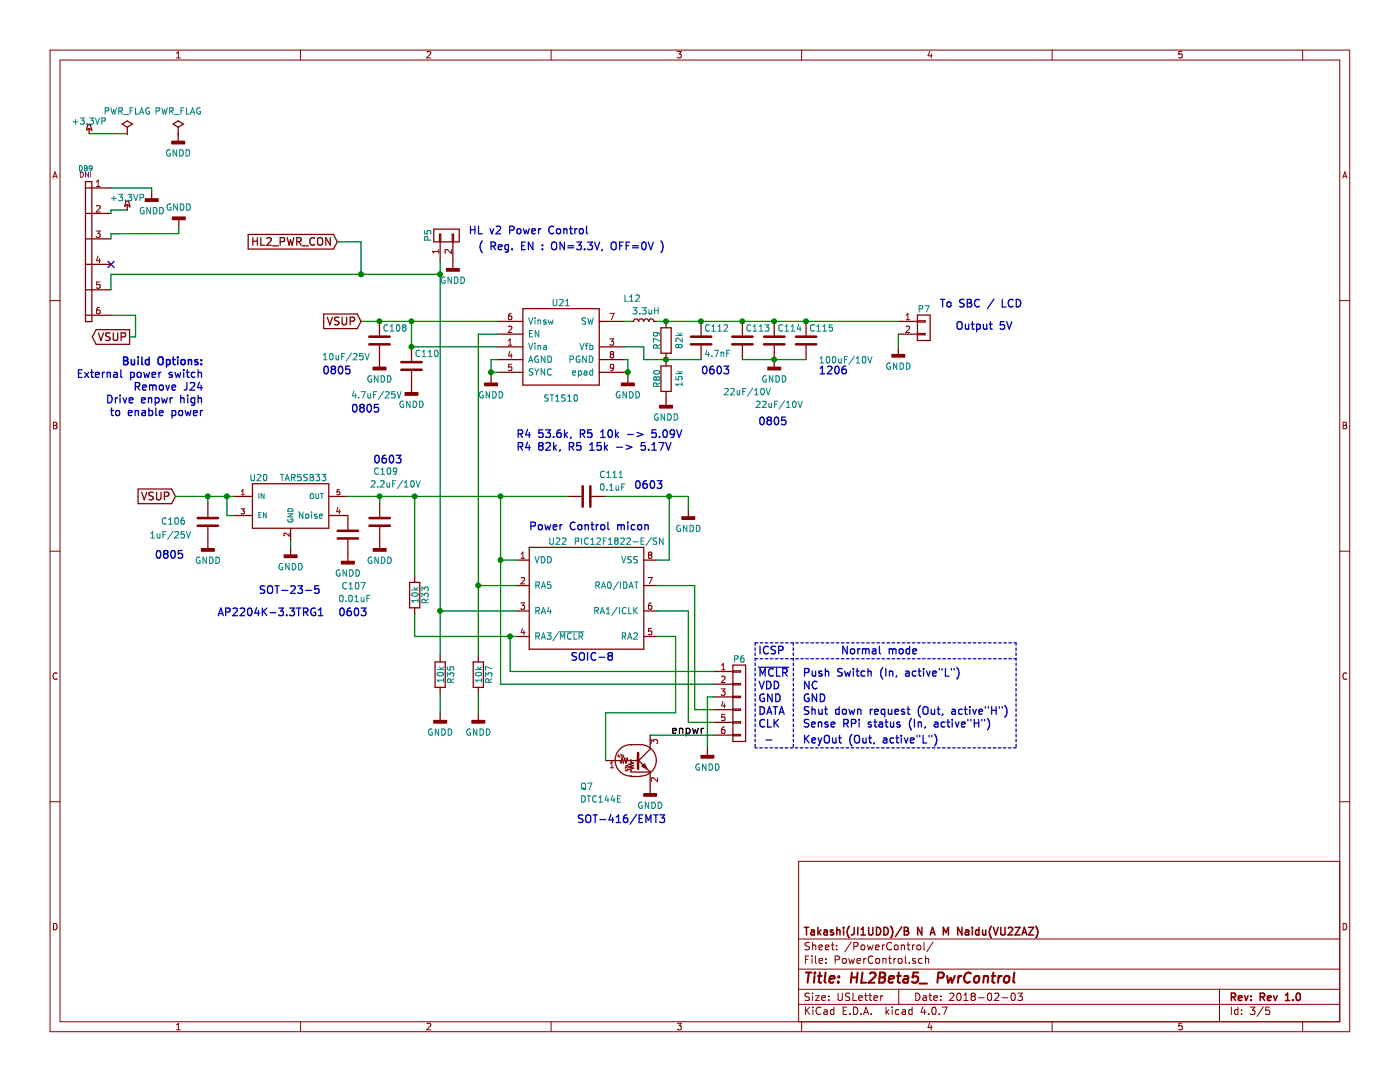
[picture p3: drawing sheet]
EESchema Schematic File Version 2
LIBS:hermeslite-rescue
LIBS:74xgxx
LIBS:74xx
LIBS:ac-dc
LIBS:actel
LIBS:adc-dac
LIBS:Altera
LIBS:analog_devices
LIBS:analog_switches
LIBS:atmel
LIBS:audio
LIBS:brooktre
LIBS:cmos_ieee
LIBS:cmos4000
LIBS:conn
LIBS:contrib
LIBS:cypress
LIBS:dc-dc
LIBS:device
LIBS:digital-audio
LIBS:diode
LIBS:display
LIBS:dsp
LIBS:elec-unifil
LIBS:ESD_Protection
LIBS:ftdi
LIBS:gennum
LIBS:hc11
LIBS:intel
LIBS:interface
LIBS:ir
LIBS:Lattice
LIBS:linear
LIBS:maxim
LIBS:memory
LIBS:microchip
LIBS:microchip_dspic33dsc
LIBS:microchip_pic10mcu
LIBS:microchip_pic12mcu
LIBS:microchip_pic16mcu
LIBS:microchip_pic18mcu
LIBS:microchip_pic32mcu
LIBS:microcontrollers
LIBS:motor_drivers
LIBS:motorola
LIBS:msp430
LIBS:nordicsemi
LIBS:nxp_armmcu
LIBS:onsemi
LIBS:opto
LIBS:Oscillators
LIBS:philips
LIBS:power
LIBS:Power_Management
LIBS:powerint
LIBS:pspice
LIBS:references
LIBS:regul
LIBS:relays
LIBS:rfcom
LIBS:sensors
LIBS:silabs
LIBS:siliconi
LIBS:stm8
LIBS:stm32
LIBS:supertex
LIBS:switches
LIBS:texas
LIBS:transf
LIBS:transistors
LIBS:ttl_ieee
LIBS:valves
LIBS:video
LIBS:Xicor
LIBS:xilinx
LIBS:Zilog
LIBS:hermeslite
LIBS:mcp23008-ssop
LIBS:bnc
LIBS:uln2803a
LIBS:relay_ea2
LIBS:pwr_trans_fs
LIBS:Add-Circuit
LIBS:74lvc1g04
LIBS:74lvc04
LIBS:far-rev_tran
LIBS:HL2_Companion-cache
EELAYER 25 0
EELAYER END
$Descr USLetter 11000 8500
encoding utf-8
Sheet 3 5
Title "HL2Beta5_ PwrControl"
Date "2018-02-03"
Rev "Rev 1.0"
Comp "Takashi(JI1UDD)/B N A M Naidu(VU2ZAZ)"
Comment1 ""
Comment2 ""
Comment3 ""
Comment4 ""
$EndDescr
$Comp
L PIC12F1822 U22
U 1 1
P 4609 4700
F 0 "U22" H 4309 5150 50  0000 L CNN
F 1 "PIC12F1822-E/SN" H 4509 5150 50  0000 L CNN
F 2 "HERMESLITE:SOIC-8_3.9x4.9mm_Pitch1.27mm" H 4659 4800 50  0001 C CNN
F 3 "" H 4659 4800 50  0000 C CNN
	1    4609 4700
	1    0    0    -1  
$EndComp
$Comp
L CONN_01X02 P7
U 1 1
P 7259 2575
F 0 "P7" H 7259 2725 50  0000 C CNN
F 1 "CONN_01X02" V 7359 2575 50  0001 C CNN
F 2 "HERMESLITE:PINHEAD1-2" H 7259 2575 50  0001 C CNN
F 3 "" H 7259 2575 50  0000 C CNN
	1    7259 2575
	1    0    0    -1  
$EndComp
Text Notes 7384 2425 0    60   ~ 0
To SBC / LCD
Text Notes 5959 5150 0    60   ~ 0
ICSP
Text Notes 5959 5325 0    60   ~ 0
~MCLR
Text Notes 5959 5425 0    60   ~ 0
VDD
Text Notes 5959 5525 0    60   ~ 0
GND
Text Notes 5959 5625 0    60   ~ 0
DATA
Text Notes 5959 5725 0    60   ~ 0
CLK
$Comp
L R R33
U 1 1
P 3259 4675
F 0 "R33" V 3339 4675 50  0000 C CNN
F 1 "10k" V 3259 4675 50  0000 C CNN
F 2 "HERMESLITE:SMD-0603" V 3189 4675 50  0001 C CNN
F 3 "" H 3259 4675 50  0000 C CNN
	1    3259 4675
	1    0    0    -1  
$EndComp
$Comp
L C C111
U 1 1
P 4609 3900
F 0 "C111" V 4434 4000 50  0000 L CNN
F 1 "0.1uF" V 4534 4000 50  0000 L CNN
F 2 "HERMESLITE:SMD-0603" H 4647 3750 50  0001 C CNN
F 3 "" H 4609 3900 50  0000 C CNN
	1    4609 3900
	0    1    1    0   
$EndComp
Text Notes 6309 5625 0    60   ~ 0
Shut down request (Out, active"H")
Text Notes 6309 5725 0    60   ~ 0
Sense RPi status (In, active"H")
$Comp
L C C106
U 1 1
P 1634 4100
F 0 "C106" H 1266 4108 50  0000 L CNN
F 1 "1uF/25V" H 1176 4000 50  0000 L CNN
F 2 "HERMESLITE:SMD-0805" H 1672 3950 50  0001 C CNN
F 3 "" H 1634 4100 50  0000 C CNN
	1    1634 4100
	1    0    0    -1  
$EndComp
Text Notes 7509 2600 0    60   ~ 0
Output 5V
Text Notes 6609 5150 0    60   ~ 0
Normal mode
Text Notes 6309 5525 0    60   ~ 0
GND
$Comp
L CONN_01X06 P6
U 1 1
P 5809 5525
F 0 "P6" H 5809 5875 50  0000 C CNN
F 1 "CONN_01X06" V 5909 5525 50  0001 C CNN
F 2 "HERMESLITE:Pin_Header_Straight_1x06_Pitch2.54mm" H 5809 5525 50  0001 C CNN
F 3 "" H 5809 5525 50  0000 C CNN
	1    5809 5525
	1    0    0    -1  
$EndComp
Text Notes 5959 5850 0    60   ~ 0
 -
Text Notes 6309 5325 0    60   ~ 0
Push Switch (In, active"L")
$Comp
L CONN_01X02 P5
U 1 1
P 3509 1850
F 0 "P5" H 3509 2000 50  0000 C CNN
F 1 "CONN_01X02" V 3609 1850 50  0001 C CNN
F 2 "HERMESLITE:Pin_Header_Straight_1x02_Pitch2.54mm" H 3509 1850 50  0001 C CNN
F 3 "" H 3509 1850 50  0000 C CNN
	1    3509 1850
	0    -1   -1   0   
$EndComp
Text Notes 3684 1850 0    60   ~ 0
HL v2 Power Control
Text Notes 3759 1975 0    60   ~ 0
( Reg. EN : ON=3.3V, OFF=0V )
Text Notes 4159 4175 0    60   ~ 0
Power Control micon
Text Notes 6309 5425 0    60   ~ 0
NC
$Comp
L R R35
U 1 1
P 3459 5300
F 0 "R35" V 3539 5300 50  0000 C CNN
F 1 "10k" V 3459 5300 50  0000 C CNN
F 2 "HERMESLITE:SMD-0603" V 3389 5300 50  0001 C CNN
F 3 "" H 3459 5300 50  0000 C CNN
	1    3459 5300
	1    0    0    -1  
$EndComp
$Comp
L R R37
U 1 1
P 3759 5300
F 0 "R37" V 3839 5300 50  0000 C CNN
F 1 "10k" V 3759 5300 50  0000 C CNN
F 2 "HERMESLITE:SMD-0603" V 3689 5300 50  0001 C CNN
F 3 "" H 3759 5300 50  0000 C CNN
	1    3759 5300
	1    0    0    -1  
$EndComp
Text Notes 2034 4675 0    60   ~ 0
SOT-23-5
Text Notes 4484 5200 0    60   ~ 0
SOIC-8
Text Notes 1218 4398 0    60   ~ 0
0805
$Comp
L ST1S10-RESCUE-hermeslite U21
U 1 1
P 4459 2875
AR Path="/5A5722B8" Ref="U21"  Part="1" 
AR Path="/5A571359/5A5722B8" Ref="U21"  Part="1" 
F 0 "U21" H 4409 3375 50  0000 C CNN
F 1 "ST1S10" H 4409 2625 50  0000 C CNN
F 2 "HERMESLITE:ST1S10" H 4459 2875 50  0001 C CNN
F 3 "" H 4459 2875 50  0000 C CNN
	1    4459 2875
	1    0    0    -1  
$EndComp
$Comp
L L_Small-RESCUE-hermeslite L12
U 1 1
P 5059 2525
AR Path="/5A5722B9" Ref="L12"  Part="1" 
AR Path="/5A571359/5A5722B9" Ref="L12"  Part="1" 
F 0 "L12" V 5234 2550 50  0000 L CNN
F 1 "3.3uH" V 5134 2400 50  0000 L CNN
F 2 "HERMESLITE:GENERICPSL" H 5059 2525 60  0001 C CNN
F 3 "" H 5059 2525 60  0000 C CNN
	1    5059 2525
	0    -1   -1   0   
$EndComp
$Comp
L R R79
U 1 1
P 5234 2675
F 0 "R79" V 5159 2675 50  0000 C CNN
F 1 "82k" V 5334 2675 50  0000 C CNN
F 2 "HERMESLITE:SMD-0603" V 5164 2675 50  0001 C CNN
F 3 "" H 5234 2675 50  0000 C CNN
	1    5234 2675
	1    0    0    -1  
$EndComp
$Comp
L R R80
U 1 1
P 5234 2975
F 0 "R80" V 5159 2975 50  0000 C CNN
F 1 "15k" V 5334 2975 50  0000 C CNN
F 2 "HERMESLITE:SMD-0603" V 5164 2975 50  0001 C CNN
F 3 "" H 5234 2975 50  0000 C CNN
	1    5234 2975
	1    0    0    -1  
$EndComp
$Comp
L C C112
U 1 1
P 5509 2675
F 0 "C112" H 5534 2775 50  0000 L CNN
F 1 "4.7nF" H 5534 2575 50  0000 L CNN
F 2 "HERMESLITE:SMD-0603" H 5547 2525 50  0001 C CNN
F 3 "" H 5509 2675 50  0000 C CNN
	1    5509 2675
	1    0    0    -1  
$EndComp
$Comp
L C C113
U 1 1
P 5834 2675
F 0 "C113" H 5859 2775 50  0000 L CNN
F 1 "22uF/10V" H 5684 2275 50  0000 L CNN
F 2 "HERMESLITE:SMD-0805" H 5872 2525 50  0001 C CNN
F 3 "" H 5834 2675 50  0000 C CNN
	1    5834 2675
	1    0    0    -1  
$EndComp
$Comp
L C C114
U 1 1
P 6084 2675
F 0 "C114" H 6109 2775 50  0000 L CNN
F 1 "22uF/10V" H 5934 2175 50  0000 L CNN
F 2 "HERMESLITE:SMD-0805" H 6122 2525 50  0001 C CNN
F 3 "" H 6084 2675 50  0000 C CNN
	1    6084 2675
	1    0    0    -1  
$EndComp
$Comp
L C C115
U 1 1
P 6334 2675
F 0 "C115" H 6359 2775 50  0000 L CNN
F 1 "100uF/10V" H 6434 2525 50  0000 L CNN
F 2 "HERMESLITE:SMD-1206" H 6372 2525 50  0001 C CNN
F 3 "" H 6334 2675 50  0000 C CNN
	1    6334 2675
	1    0    0    -1  
$EndComp
$Comp
L C C110
U 1 1
P 3234 2875
F 0 "C110" H 3259 2975 50  0000 L CNN
F 1 "4.7uF/25V" H 2759 2650 50  0000 L CNN
F 2 "HERMESLITE:SMD-0805" H 3272 2725 50  0001 C CNN
F 3 "" H 3234 2875 50  0000 C CNN
	1    3234 2875
	1    0    0    -1  
$EndComp
$Comp
L C C109
U 1 1
P 2984 4100
F 0 "C109" H 2934 4500 50  0000 L CNN
F 1 "2.2uF/10V" H 2909 4400 50  0000 L CNN
F 2 "HERMESLITE:SMD-0603" H 3022 3950 50  0001 C CNN
F 3 "" H 2984 4100 50  0000 C CNN
	1    2984 4100
	1    0    0    -1  
$EndComp
$Comp
L DTC144E Q7
U 1 1
P 5009 5975
F 0 "Q7" H 4559 5775 50  0000 L CNN
F 1 "DTC144E" H 4559 5675 50  0000 L CNN
F 2 "HERMESLITE:SOT416" H 5009 5975 50  0001 L CNN
F 3 "" H 5009 5975 50  0000 L CNN
	1    5009 5975
	1    0    0    -1  
$EndComp
Text Notes 6434 2950 0    60   ~ 0
1206
Text Notes 5959 3350 0    60   ~ 0
0805
Text Notes 5509 2950 0    60   ~ 0
0603
Text Notes 2759 3250 0    60   ~ 0
0805
Text Notes 2934 3650 0    60   ~ 0
0603
Text Notes 4534 6475 0    60   ~ 0
SOT-416/EMT3
Text Notes 4059 3550 0    60   ~ 0
R4 53.6k, R5 10k -> 5.09V\nR4 82k, R5 15k -> 5.17V
$Comp
L TAR5SB33 U20
U 1 1
P 2284 3950
F 0 "U20" H 2034 4150 50  0000 C CNN
F 1 "TAR5SB33" H 2384 4150 50  0000 C CNN
F 2 "HERMESLITE:SOT-23-5" H 2284 4050 35  0001 C CIN
F 3 "" H 2284 3950 60  0000 C CNN
	1    2284 3950
	1    0    0    -1  
$EndComp
$Comp
L C C107
U 1 1
P 2734 4200
F 0 "C107" H 2684 3800 50  0000 L CNN
F 1 "0.01uF" H 2659 3700 50  0000 L CNN
F 2 "HERMESLITE:SMD-0603" H 2772 4050 50  0001 C CNN
F 3 "" H 2734 4200 50  0000 C CNN
	1    2734 4200
	1    0    0    -1  
$EndComp
Text Notes 1709 4850 0    60   ~ 0
AP2204K-3.3TRG1
Text Notes 6309 5850 0    60   ~ 0
KeyOut (Out, active"L")
Text Notes 2534 2950 0    60   ~ 0
0805
Text Notes 4984 3850 0    60   ~ 0
0603
Text Notes 2659 4850 0    60   ~ 0
0603
Text Notes 1598 2878 2    60   ~ 12
Build Options:
Text Notes 1598 3278 2    60   ~ 0
External power switch\nRemove J24\nDrive enpwr high\nto enable power
Text Label 5274 5775 0    60   ~ 0
enpwr
Text GLabel 1379 3900 0    60   Input ~ 0
VSUP
Text GLabel 1019 2648 0    60   Output ~ 0
VSUP
NoConn ~ 873  2078
Text GLabel 2650 1900 0    60   Input ~ 0
HL2_PWR_CON
$Comp
L IO6b DB9
U 1 1
P 773 2178
F 0 "DB9" H 673 1328 39  0000 C CNN
F 1 "IO6b" H 698 2578 39  0001 C CNN
F 2 "HERMESLITE:6x1" H 773 1828 60  0001 C CNN
F 3 "" H 773 1828 60  0000 C CNN
F 4 "DNI" H 673 1378 39  0000 C CNN "Option"
	1    773  2178
	1    0    0    1   
$EndComp
$Comp
L GNDD #PWR043
U 1 1
P 1405 1785
F 0 "#PWR043" H 1405 1535 50  0001 C CNN
F 1 "GNDD" H 1405 1635 50  0000 C CNN
F 2 "" H 1405 1785 50  0000 C CNN
F 3 "" H 1405 1785 50  0000 C CNN
	1    1405 1785
	-1   0    0    1   
$EndComp
$Comp
L GNDD #PWR044
U 1 1
P 1193 1503
F 0 "#PWR044" H 1193 1253 50  0001 C CNN
F 1 "GNDD" H 1193 1353 50  0000 C CNN
F 2 "" H 1193 1503 50  0000 C CNN
F 3 "" H 1193 1503 50  0000 C CNN
	1    1193 1503
	1    0    0    -1  
$EndComp
$Comp
L GNDD #PWR045
U 1 1
P 1634 4250
F 0 "#PWR045" H 1634 4000 50  0001 C CNN
F 1 "GNDD" H 1634 4100 50  0000 C CNN
F 2 "" H 1634 4250 50  0000 C CNN
F 3 "" H 1634 4250 50  0000 C CNN
	1    1634 4250
	1    0    0    -1  
$EndComp
$Comp
L GNDD #PWR046
U 1 1
P 2284 4300
F 0 "#PWR046" H 2284 4050 50  0001 C CNN
F 1 "GNDD" H 2284 4150 50  0000 C CNN
F 2 "" H 2284 4300 50  0000 C CNN
F 3 "" H 2284 4300 50  0000 C CNN
	1    2284 4300
	1    0    0    -1  
$EndComp
$Comp
L GNDD #PWR047
U 1 1
P 2734 4350
F 0 "#PWR047" H 2734 4100 50  0001 C CNN
F 1 "GNDD" H 2734 4200 50  0000 C CNN
F 2 "" H 2734 4350 50  0000 C CNN
F 3 "" H 2734 4350 50  0000 C CNN
	1    2734 4350
	1    0    0    -1  
$EndComp
$Comp
L GNDD #PWR048
U 1 1
P 2984 4250
F 0 "#PWR048" H 2984 4000 50  0001 C CNN
F 1 "GNDD" H 2984 4100 50  0000 C CNN
F 2 "" H 2984 4250 50  0000 C CNN
F 3 "" H 2984 4250 50  0000 C CNN
	1    2984 4250
	1    0    0    -1  
$EndComp
$Comp
L GNDD #PWR049
U 1 1
P 3759 5600
F 0 "#PWR049" H 3759 5350 50  0001 C CNN
F 1 "GNDD" H 3759 5450 50  0000 C CNN
F 2 "" H 3759 5600 50  0000 C CNN
F 3 "" H 3759 5600 50  0000 C CNN
	1    3759 5600
	1    0    0    -1  
$EndComp
$Comp
L GNDD #PWR050
U 1 1
P 3459 5600
F 0 "#PWR050" H 3459 5350 50  0001 C CNN
F 1 "GNDD" H 3459 5450 50  0000 C CNN
F 2 "" H 3459 5600 50  0000 C CNN
F 3 "" H 3459 5600 50  0000 C CNN
	1    3459 5600
	1    0    0    -1  
$EndComp
$Comp
L GNDD #PWR051
U 1 1
P 5109 6175
F 0 "#PWR051" H 5109 5925 50  0001 C CNN
F 1 "GNDD" H 5109 6025 50  0000 C CNN
F 2 "" H 5109 6175 50  0000 C CNN
F 3 "" H 5109 6175 50  0000 C CNN
	1    5109 6175
	1    0    0    -1  
$EndComp
$Comp
L GNDD #PWR052
U 1 1
P 5559 5875
F 0 "#PWR052" H 5559 5625 50  0001 C CNN
F 1 "GNDD" H 5559 5725 50  0000 C CNN
F 2 "" H 5559 5875 50  0000 C CNN
F 3 "" H 5559 5875 50  0000 C CNN
	1    5559 5875
	1    0    0    -1  
$EndComp
$Comp
L GNDD #PWR053
U 1 1
P 5409 4000
F 0 "#PWR053" H 5409 3750 50  0001 C CNN
F 1 "GNDD" H 5409 3850 50  0000 C CNN
F 2 "" H 5409 4000 50  0000 C CNN
F 3 "" H 5409 4000 50  0000 C CNN
	1    5409 4000
	1    0    0    -1  
$EndComp
$Comp
L GNDD #PWR054
U 1 1
P 2982 2825
F 0 "#PWR054" H 2982 2575 50  0001 C CNN
F 1 "GNDD" H 2982 2675 50  0000 C CNN
F 2 "" H 2982 2825 50  0000 C CNN
F 3 "" H 2982 2825 50  0000 C CNN
	1    2982 2825
	1    0    0    -1  
$EndComp
$Comp
L GNDD #PWR055
U 1 1
P 3234 3025
F 0 "#PWR055" H 3234 2775 50  0001 C CNN
F 1 "GNDD" H 3234 2875 50  0000 C CNN
F 2 "" H 3234 3025 50  0000 C CNN
F 3 "" H 3234 3025 50  0000 C CNN
	1    3234 3025
	1    0    0    -1  
$EndComp
$Comp
L GNDD #PWR056
U 1 1
P 3859 2950
F 0 "#PWR056" H 3859 2700 50  0001 C CNN
F 1 "GNDD" H 3859 2800 50  0000 C CNN
F 2 "" H 3859 2950 50  0000 C CNN
F 3 "" H 3859 2950 50  0000 C CNN
	1    3859 2950
	1    0    0    -1  
$EndComp
$Comp
L GNDD #PWR057
U 1 1
P 4934 2950
F 0 "#PWR057" H 4934 2700 50  0001 C CNN
F 1 "GNDD" H 4934 2800 50  0000 C CNN
F 2 "" H 4934 2950 50  0000 C CNN
F 3 "" H 4934 2950 50  0000 C CNN
	1    4934 2950
	1    0    0    -1  
$EndComp
$Comp
L GNDD #PWR058
U 1 1
P 5234 3125
F 0 "#PWR058" H 5234 2875 50  0001 C CNN
F 1 "GNDD" H 5234 2975 50  0000 C CNN
F 2 "" H 5234 3125 50  0000 C CNN
F 3 "" H 5234 3125 50  0000 C CNN
	1    5234 3125
	1    0    0    -1  
$EndComp
$Comp
L GNDD #PWR059
U 1 1
P 6084 2825
F 0 "#PWR059" H 6084 2575 50  0001 C CNN
F 1 "GNDD" H 6084 2675 50  0000 C CNN
F 2 "" H 6084 2825 50  0000 C CNN
F 3 "" H 6084 2825 50  0000 C CNN
	1    6084 2825
	1    0    0    -1  
$EndComp
$Comp
L GNDD #PWR060
U 1 1
P 7059 2725
F 0 "#PWR060" H 7059 2475 50  0001 C CNN
F 1 "GNDD" H 7059 2575 50  0000 C CNN
F 2 "" H 7059 2725 50  0000 C CNN
F 3 "" H 7059 2725 50  0000 C CNN
	1    7059 2725
	1    0    0    -1  
$EndComp
$Comp
L GNDD #PWR061
U 1 1
P 3559 2050
F 0 "#PWR061" H 3559 1800 50  0001 C CNN
F 1 "GNDD" H 3559 1900 50  0000 C CNN
F 2 "" H 3559 2050 50  0000 C CNN
F 3 "" H 3559 2050 50  0000 C CNN
	1    3559 2050
	1    0    0    -1  
$EndComp
$Comp
L PWR_FLAG #FLG062
U 1 1
P 1000 1050
F 0 "#FLG062" H 1000 1145 50  0001 C CNN
F 1 "PWR_FLAG" H 1000 1230 50  0000 C CNN
F 2 "" H 1000 1050 50  0000 C CNN
F 3 "" H 1000 1050 50  0000 C CNN
	1    1000 1050
	1    0    0    -1  
$EndComp
$Comp
L +3.3VP #PWR063
U 1 1
P 700 1050
F 0 "#PWR063" H 850 1000 50  0001 C CNN
F 1 "+3.3VP" H 700 1150 50  0000 C CNN
F 2 "" H 700 1050 50  0000 C CNN
F 3 "" H 700 1050 50  0000 C CNN
	1    700  1050
	1    0    0    -1  
$EndComp
$Comp
L PWR_FLAG #FLG064
U 1 1
P 1400 1050
F 0 "#FLG064" H 1400 1145 50  0001 C CNN
F 1 "PWR_FLAG" H 1400 1230 50  0000 C CNN
F 2 "" H 1400 1050 50  0000 C CNN
F 3 "" H 1400 1050 50  0000 C CNN
	1    1400 1050
	1    0    0    -1  
$EndComp
$Comp
L GNDD #PWR065
U 1 1
P 1400 1050
F 0 "#PWR065" H 1400 800 50  0001 C CNN
F 1 "GNDD" H 1400 900 50  0000 C CNN
F 2 "" H 1400 1050 50  0000 C CNN
F 3 "" H 1400 1050 50  0000 C CNN
	1    1400 1050
	1    0    0    -1  
$EndComp
$Comp
L C C108
U 1 1
P 2982 2675
F 0 "C108" H 3007 2775 50  0000 L CNN
F 1 "10uF/25V" H 2532 2550 50  0000 L CNN
F 2 "HERMESLITE:SMD-0805" H 2707 2475 50  0001 C CNN
F 3 "" H 2982 2675 50  0000 C CNN
	1    2982 2675
	1    0    0    -1  
$EndComp
Wire Wire Line
	5159 2525 7059 2525
Wire Wire Line
	7059 2625 7059 2725
Wire Wire Line
	3759 2625 3759 5150
Wire Wire Line
	3259 3900 3259 4525
Wire Wire Line
	3259 4825 3259 5000
Connection ~ 4009 5000
Wire Wire Line
	3934 3900 3934 5375
Connection ~ 3934 4400
Wire Wire Line
	5459 5575 5609 5575
Wire Wire Line
	5459 4600 5459 5575
Wire Wire Line
	5609 5675 5409 5675
Wire Wire Line
	5409 5675 5409 4800
Wire Wire Line
	5559 5475 5559 5875
Wire Wire Line
	5159 4400 5259 4400
Wire Wire Line
	5259 4400 5259 3900
Wire Wire Line
	4759 3900 5409 3900
Wire Wire Line
	5409 3900 5409 4000
Connection ~ 5259 3900
Wire Wire Line
	2734 3900 4459 3900
Wire Wire Line
	3759 4600 4059 4600
Connection ~ 3934 3900
Wire Wire Line
	3934 4400 4059 4400
Connection ~ 3259 3900
Wire Wire Line
	2284 4250 2284 4300
Connection ~ 1634 3900
Wire Wire Line
	3259 5000 4059 5000
Wire Wire Line
	3459 4800 4059 4800
Wire Wire Line
	3459 2050 3459 5150
Wire Wire Line
	5609 5275 4009 5275
Wire Wire Line
	4009 5275 4009 5000
Wire Wire Line
	3934 5375 5609 5375
Wire Wire Line
	5409 4800 5159 4800
Wire Wire Line
	5159 4600 5459 4600
Wire Wire Line
	5609 5475 5559 5475
Wire Wire Line
	5109 5775 5609 5775
Wire Wire Line
	5309 5000 5159 5000
Connection ~ 3459 4800
Wire Wire Line
	3459 5450 3459 5600
Wire Wire Line
	3759 5450 3759 5600
Connection ~ 3759 4600
Wire Wire Line
	4909 2825 4934 2825
Wire Wire Line
	4934 2825 4934 2950
Wire Wire Line
	4934 2925 4909 2925
Connection ~ 4934 2925
Wire Wire Line
	5059 2825 5509 2825
Wire Wire Line
	5059 2825 5059 2725
Wire Wire Line
	5059 2725 4909 2725
Connection ~ 5234 2825
Wire Wire Line
	4909 2525 4959 2525
Connection ~ 5234 2525
Connection ~ 5509 2525
Connection ~ 5834 2525
Connection ~ 6084 2525
Connection ~ 6334 2525
Wire Wire Line
	5834 2825 6334 2825
Connection ~ 6084 2825
Wire Wire Line
	3759 2625 3909 2625
Wire Wire Line
	3909 2925 3859 2925
Wire Wire Line
	3859 2825 3859 2950
Connection ~ 3859 2925
Wire Wire Line
	3234 2725 3909 2725
Wire Wire Line
	2984 3900 2984 3950
Connection ~ 2984 3900
Wire Wire Line
	1834 4050 1784 4050
Wire Wire Line
	1784 4050 1784 3900
Wire Wire Line
	1379 3900 1834 3900
Connection ~ 1784 3900
Wire Wire Line
	4759 5975 4759 5600
Wire Wire Line
	4759 5600 5309 5600
Wire Wire Line
	5309 5600 5309 5000
Wire Wire Line
	3909 2825 3859 2825
Connection ~ 3234 2725
Wire Notes Line
	5934 5050 5934 5875
Wire Notes Line
	5934 5050 7984 5050
Wire Notes Line
	7984 5050 7984 5875
Wire Notes Line
	7984 5875 5934 5875
Wire Notes Line
	5934 5175 7984 5175
Wire Notes Line
	6234 5050 6234 5875
Wire Wire Line
	873  1478 1193 1478
Wire Wire Line
	1193 1478 1193 1503
Wire Wire Line
	1634 3900 1634 3950
Wire Wire Line
	873  2478 1066 2478
Wire Wire Line
	1066 2478 1066 2648
Wire Wire Line
	1066 2648 1019 2648
Wire Wire Line
	1001 1651 873  1651
Wire Wire Line
	873  1651 873  1678
Connection ~ 3459 2156
Wire Wire Line
	873  2156 3460 2156
Wire Wire Line
	873  2156 873  2278
Connection ~ 2838 2156
Wire Wire Line
	2650 1900 2838 1900
Wire Wire Line
	2838 1900 2838 2156
Wire Wire Line
	873  1837 873  1878
Wire Wire Line
	1405 1836 1405 1785
Wire Wire Line
	873  1837 1405 1836
Wire Wire Line
	700  1050 1000 1050
Wire Wire Line
	3235 2525 3235 2524
Wire Wire Line
	3234 2525 3234 2725
Connection ~ 3234 2525
Wire Wire Line
	2838 2525 3909 2525
Text GLabel 2838 2525 0    60   Input ~ 0
VSUP
Connection ~ 2982 2525
$Comp
L +3.3VP #PWR066
U 1 1
P 1001 1651
F 0 "#PWR066" H 1151 1601 50  0001 C CNN
F 1 "+3.3VP" H 1001 1751 50  0000 C CNN
F 2 "" H 1001 1651 50  0000 C CNN
F 3 "" H 1001 1651 50  0000 C CNN
	1    1001 1651
	1    0    0    -1  
$EndComp
$EndSCHEMATC
